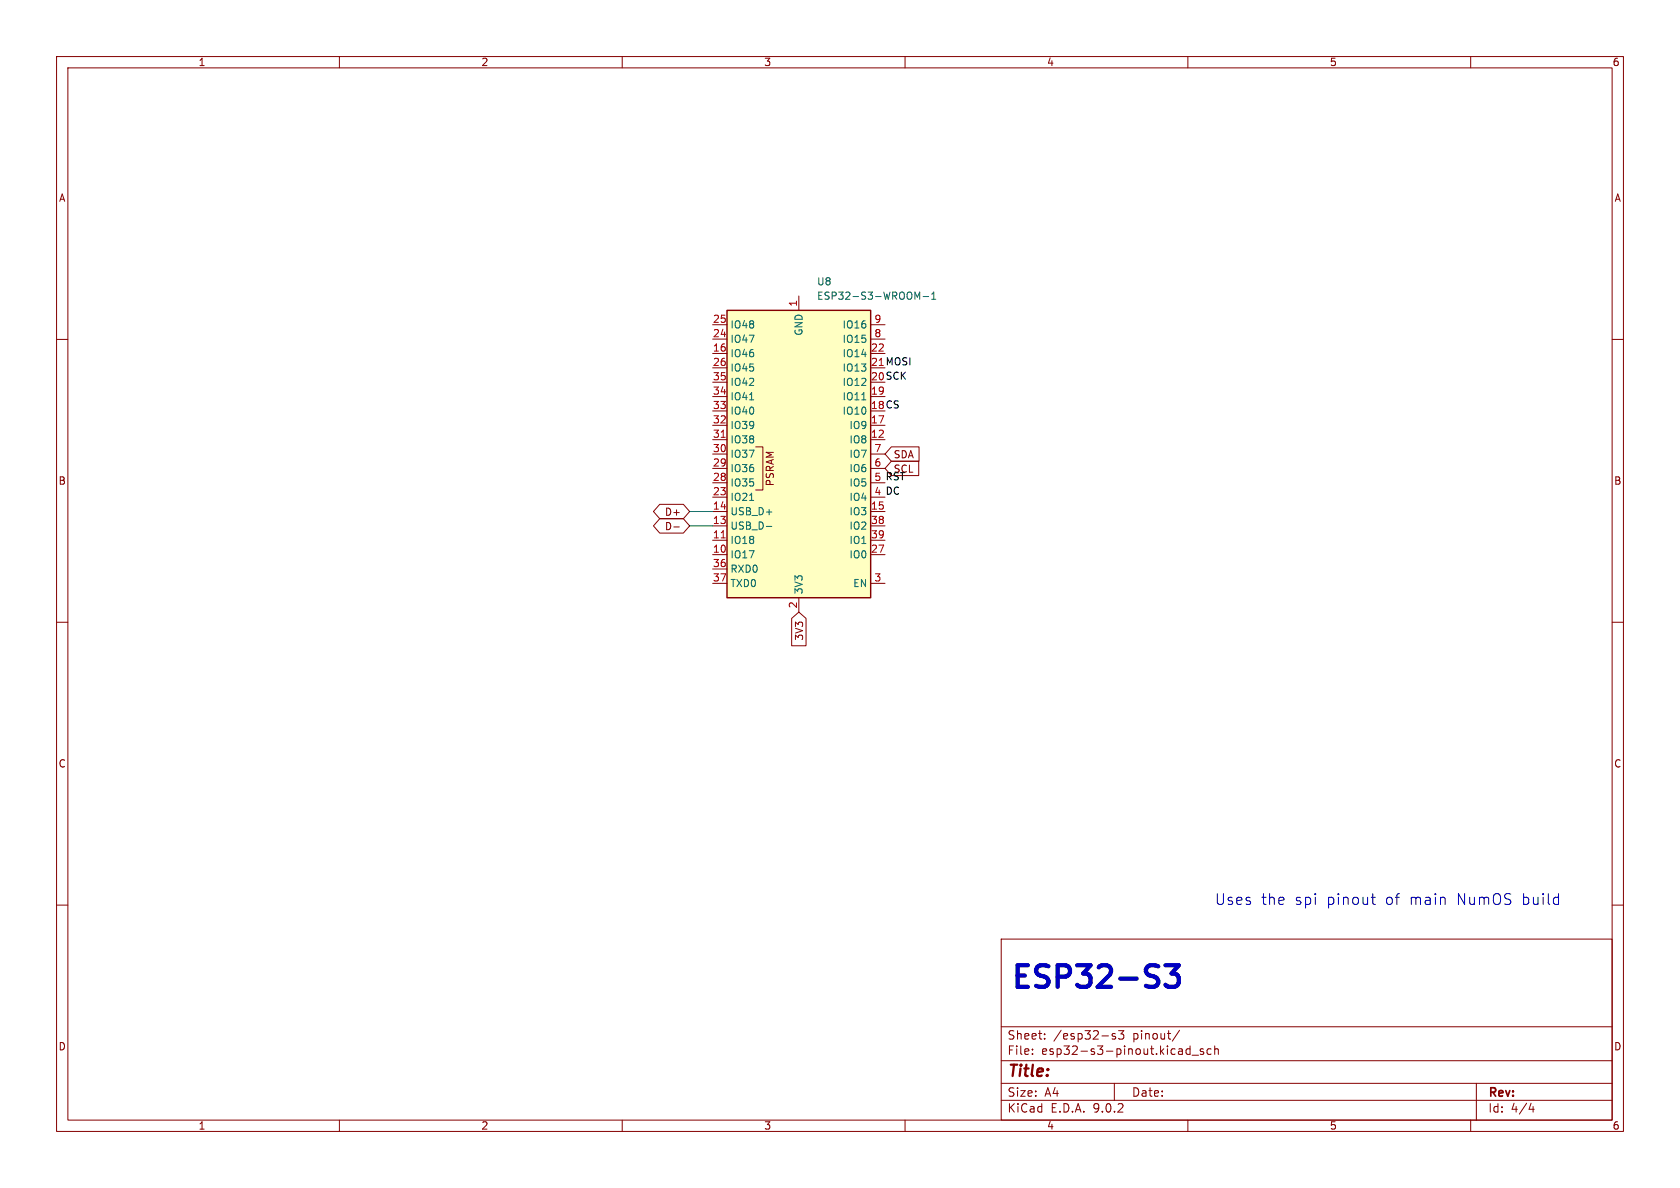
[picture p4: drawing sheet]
<svg xmlns="http://www.w3.org/2000/svg" width="297mm" height="210mm" viewBox="0 0 297 210" stroke-linecap="round" stroke-linejoin="round" font-family="sans-serif">
<g fill="none" stroke="#840000" stroke-width=".18">
<path d="M10 10h277v190h-277zM12 12h273v186h-273zM60 10v2M110 10v2M160 10v2M210 10v2M260 10v2M10 60h2M285 60h2M10 110h2M285 110h2M10 160h2"/>
<path d="M177 166h108v32h-108zM285 160h2M60 198v2M110 198v2M160 198v2M177 194.5h108M177 191.5h108M177 187.5h108M177 181.5h108M182.5 186.3v.1M182.5 185.5v.1M184.7 183.6v.1"/>
<path d="M184.7 182.8v.1M197 191.5v3M197.2 182.8l-.4-.1-.2 .2 .1 .2 .5 .2v.3h-.6M197.7 182.2h1l-.5 .6 .4 .1v.7l-.2 .1h-.4l-.3-.1M208.5 182.1l-1.3 2M210 198v2M210.4 184.9v1.5M210.4 185.5l-.4-.1-.3 .3v.4l.1 .2h.6M210.7 186.5h1.2M212.7 185.5l-.3-.1-.2 .2v.2l.5 .2v.3h-.5M214.1 185.5l-.4-.1-.3 .3v.4l.1 .2h.6M214.7 185.5l.3-.1 .3 .1 .1 .9"/>
<path d="M214.7 184.9v1.5M260 198v2M261 191.5v6.5M270.7 195l-.4 1.1h.9M271 195.6v1"/>
</g>
<path d="M128.5 54.9h25.4v50.8h-25.4z" fill="#ffffc2"/>
<path d="M128.5 54.9h25.4v50.8h-25.4z" fill="none" stroke="#840000" stroke-width=".25"/>
<g fill="none" stroke="#840000" stroke-width=".18">
<path d="M126 59.9h2.5M126 57.4h2.5M141.2 52.3v2.6M153.9 59.9h2.6M153.9 57.4h2.6M126 77.7h2.5M126 75.2h2.5M126 70.1h2.5M126 62.5h2.5M126 72.6h2.5M126 67.6h2.5M126 65h2.5"/>
<path d="M133.6 79h1.3v7.6h-1.3M153.9 77.7h2.6M153.9 75.2h2.6M153.9 70.1h2.6M153.9 62.5h2.6M157.6 79h4.9v2.5h-4.9l-1.1-1.2zM116.6 91.7h4.2l1.1 1.3-1.1 1.2h-4.2l-1.1-1.2zM116.6 89.2h4.2l1.1 1.2-1.1 1.3h-4.2l-1.1-1.3zM119.1 93.2h1M126 98h2.5M126 95.5h2.5M126 93h2.5"/>
<path d="M126 90.4h2.5M126 85.3h2.5M126 82.8h2.5M126 80.3h2.5M126 87.9h2.5M153.9 98h2.6M153.9 95.5h2.6M153.9 93h2.6M153.9 90.4h2.6M153.9 85.3h2.6M153.9 82.8h2.6M153.9 80.3h2.6"/>
<path d="M157.6 81.5h4.8v2.6h-4.8l-1.1-1.3zM126 103.1h2.5M126 100.6h2.5M140 109.3l1.2-1.1 1.3 1.1v4.9h-2.5zM141.2 105.7v2.5M153.9 103.1h2.6"/>
</g>
<path d="M162.2 52.5l.4-.9v1.3M163.2 52.4h1M164.7 52.9h.7M164.7 52l.4-.4v1.3M132.5 70.7h.7M152.3 70.7h.8M132.5 88.5h.7M135.5 93.1h.9" fill="none" stroke="#006464" stroke-width=".18"/>
<path d="M127.5 77.3h.7M127.5 95.1h.7" fill="none" stroke="#a90000" stroke-width=".18"/>
<path d="M121.9 93h4.1M121.9 90.4h4.1" fill="none" stroke="#009600" stroke-width=".18"/>
<path d="M242.4 158.6h.7M242.7 159.6l.1 .2 .3 .1" fill="none" stroke="#0000c2" stroke-width=".18"/>
<path d="M204.2 170.6l.6 .2M204.6 173l.2 .4-.2 .7M206 170.6h2.4l-1.3 1.5a1.03 1.03 0 0 1 1.3 .7v.9l-.4 .6-.3 .1h-1.1l-.6-.3" fill="none" stroke="#0000c2" stroke-width=".76"/>
<text font-size="5.3" fill="#0000c2" x="178.2" y="175.8">ESP32-S3</text>
<text font-size="2.8" fill="#840000" x="178" y="190.9">Title:</text>
<g font-size="2.7" fill="#0000c2">
<text x="214.7" y="160.2">Uses</text>
<text x="223" y="160.2">the</text>
<text x="228.9" y="160.2">spi</text>
<text x="234.6" y="160.2">pinout</text>
<text x="245" y="160.2">of</text>
<text x="249.4" y="160.2">main</text>
<text x="257.8" y="160.2">NumOS</text>
<text x="269.4" y="160.2">build</text>
</g>
<g font-size="2.1" fill="#840000">
<text x="178" y="184">Sheet:</text>
<text x="186.2" y="184">/esp32-s3</text>
<text x="200.3" y="184">pinout/</text>
<text x="178" y="186.7">File:</text>
<text x="184.1" y="186.7">esp32-s3-pinout.kicad_sch</text>
<text x="178" y="196.9">KiCad</text>
<text x="178" y="194.1">Size:</text>
<text x="184.7" y="194.1">A4</text>
<text x="185.7" y="196.9">E.D.A.</text>
<text x="193.3" y="196.9">9.0.2</text>
<text x="200" y="194.1">Date:</text>
<text x="263" y="194.3">Rev:</text>
<text x="263" y="196.9">Id:</text>
<text x="267.1" y="196.9">4/4</text>
</g>
<g font-size="1.8" fill="#840000">
<text x="35" y="11.9">1</text>
<text x="85" y="11.9">2</text>
<text x="135" y="11.9">3</text>
<text x="185" y="11.9">4</text>
<text x="235" y="11.9">5</text>
<text x="285" y="11.9">6</text>
<text x="10.3" y="35.9">A</text>
<text x="285.3" y="35.9">A</text>
<text x="157.9" y="81.2">SDA</text>
<text x="10.3" y="85.9">B</text>
<text x="137" y="86.1" transform="rotate(-90 137 86.1)">PSRAM</text>
<text x="285.3" y="85.9">B</text>
<text x="117.4" y="93.9">D-</text>
<text x="117.4" y="91.4">D+</text>
<text x="142.2" y="113.3" transform="rotate(-90 142.2 113.3)">3V3</text>
<text x="10.3" y="135.9">C</text>
<text x="285.3" y="135.9">C</text>
<text x="10.3" y="185.9">D</text>
<text x="285.3" y="185.9">D</text>
<text x="35" y="199.9">1</text>
<text x="85" y="199.9">2</text>
<text x="135" y="199.9">3</text>
<text x="185" y="199.9">4</text>
<text x="235" y="199.9">5</text>
<text x="285" y="199.9">6</text>
</g>
<g font-size="1.8" fill="#006464">
<text x="144.4" y="50.6">U8</text>
<text x="144.4" y="53.2">ESP32-S3-WROOM-1</text>
<text x="129" y="58.3">IO48</text>
<text x="142.1" y="59.4" transform="rotate(-90 142.1 59.4)">GND</text>
<text x="148.9" y="58.3">IO16</text>
<text x="129" y="65.9">IO45</text>
<text x="129" y="63.3">IO46</text>
<text x="129" y="60.8">IO47</text>
<text x="148.9" y="65.9">IO13</text>
<text x="148.9" y="63.3">IO14</text>
<text x="148.9" y="60.8">IO15</text>
<text x="129" y="71">IO41</text>
<text x="129" y="68.4">IO42</text>
<text x="148.9" y="71">IO11</text>
<text x="148.9" y="68.4">IO12</text>
<text x="129" y="76">IO39</text>
<text x="129" y="73.5">IO40</text>
<text x="148.9" y="73.5">IO10</text>
<text x="150.1" y="76">IO9</text>
<text x="129" y="83.7">IO36</text>
<text x="129" y="81.1">IO37</text>
<text x="129" y="78.6">IO38</text>
<text x="150.1" y="83.7">IO6</text>
<text x="150.1" y="81.1">IO7</text>
<text x="150.1" y="78.6">IO8</text>
<text x="129" y="88.7">IO21</text>
<text x="129" y="86.2">IO35</text>
<text x="150.1" y="88.7">IO4</text>
<text x="150.1" y="86.2">IO5</text>
<text x="129" y="93.8">USB_D-</text>
<text x="129" y="91.3">USB_D+</text>
<text x="150.1" y="93.8">IO2</text>
<text x="150.1" y="91.3">IO3</text>
<text x="129" y="101.4">RXD0</text>
<text x="129" y="98.9">IO17</text>
<text x="129" y="96.4">IO18</text>
<text x="150.1" y="98.9">IO0</text>
<text x="150.1" y="96.4">IO1</text>
<text x="129" y="104">TXD0</text>
<text x="142.1" y="105.2" transform="rotate(-90 142.1 105.2)">3V3</text>
<text x="150.7" y="104">EN</text>
</g>
<g font-size="1.8" fill="#a90000">
<text x="125.9" y="59.7">24</text>
<text x="125.9" y="57.2">25</text>
<text x="141" y="54.3" transform="rotate(-90 141 54.3)">1</text>
<text x="154.5" y="59.7">8</text>
<text x="154.5" y="57.2">9</text>
<text x="125.9" y="64.8">26</text>
<text x="125.9" y="62.2">16</text>
<text x="153.9" y="62.2">22</text>
<text x="125.9" y="69.9">34</text>
<text x="125.9" y="67.3">35</text>
<text x="153.9" y="69.9">19</text>
<text x="125.9" y="77.5">31</text>
<text x="125.9" y="74.9">32</text>
<text x="125.9" y="72.4">33</text>
<text x="153.9" y="77.5">12</text>
<text x="153.9" y="74.9">17</text>
<text x="125.9" y="82.6">29</text>
<text x="125.9" y="80">30</text>
<text x="154.5" y="82.6">6</text>
<text x="154.5" y="80">7</text>
<text x="125.9" y="87.6">23</text>
<text x="125.9" y="85.1">28</text>
<text x="125.9" y="95.3">11</text>
<text x="125.9" y="92.7">13</text>
<text x="125.9" y="90.2">14</text>
<text x="153.9" y="95.3">39</text>
<text x="153.9" y="92.7">38</text>
<text x="153.9" y="90.2">15</text>
<text x="125.9" y="100.3">36</text>
<text x="125.9" y="97.8">10</text>
<text x="153.9" y="97.8">27</text>
<text x="125.9" y="102.9">37</text>
<text x="141" y="107.6" transform="rotate(-90 141 107.6)">2</text>
<text x="154.5" y="102.9">3</text>
</g>
<g font-size="1.8" fill="#0f0f0f">
<text x="153.9" y="64.8">21 MOSI</text>
<text x="153.9" y="67.3">20 SCK</text>
<text x="153.9" y="72.4">18 CS</text>
<text x="157.9" y="83.8">SCL</text>
<text x="154.5" y="87.6">4 DC</text>
<text x="154.5" y="85.1">5 RST</text>
</g>
</svg>
